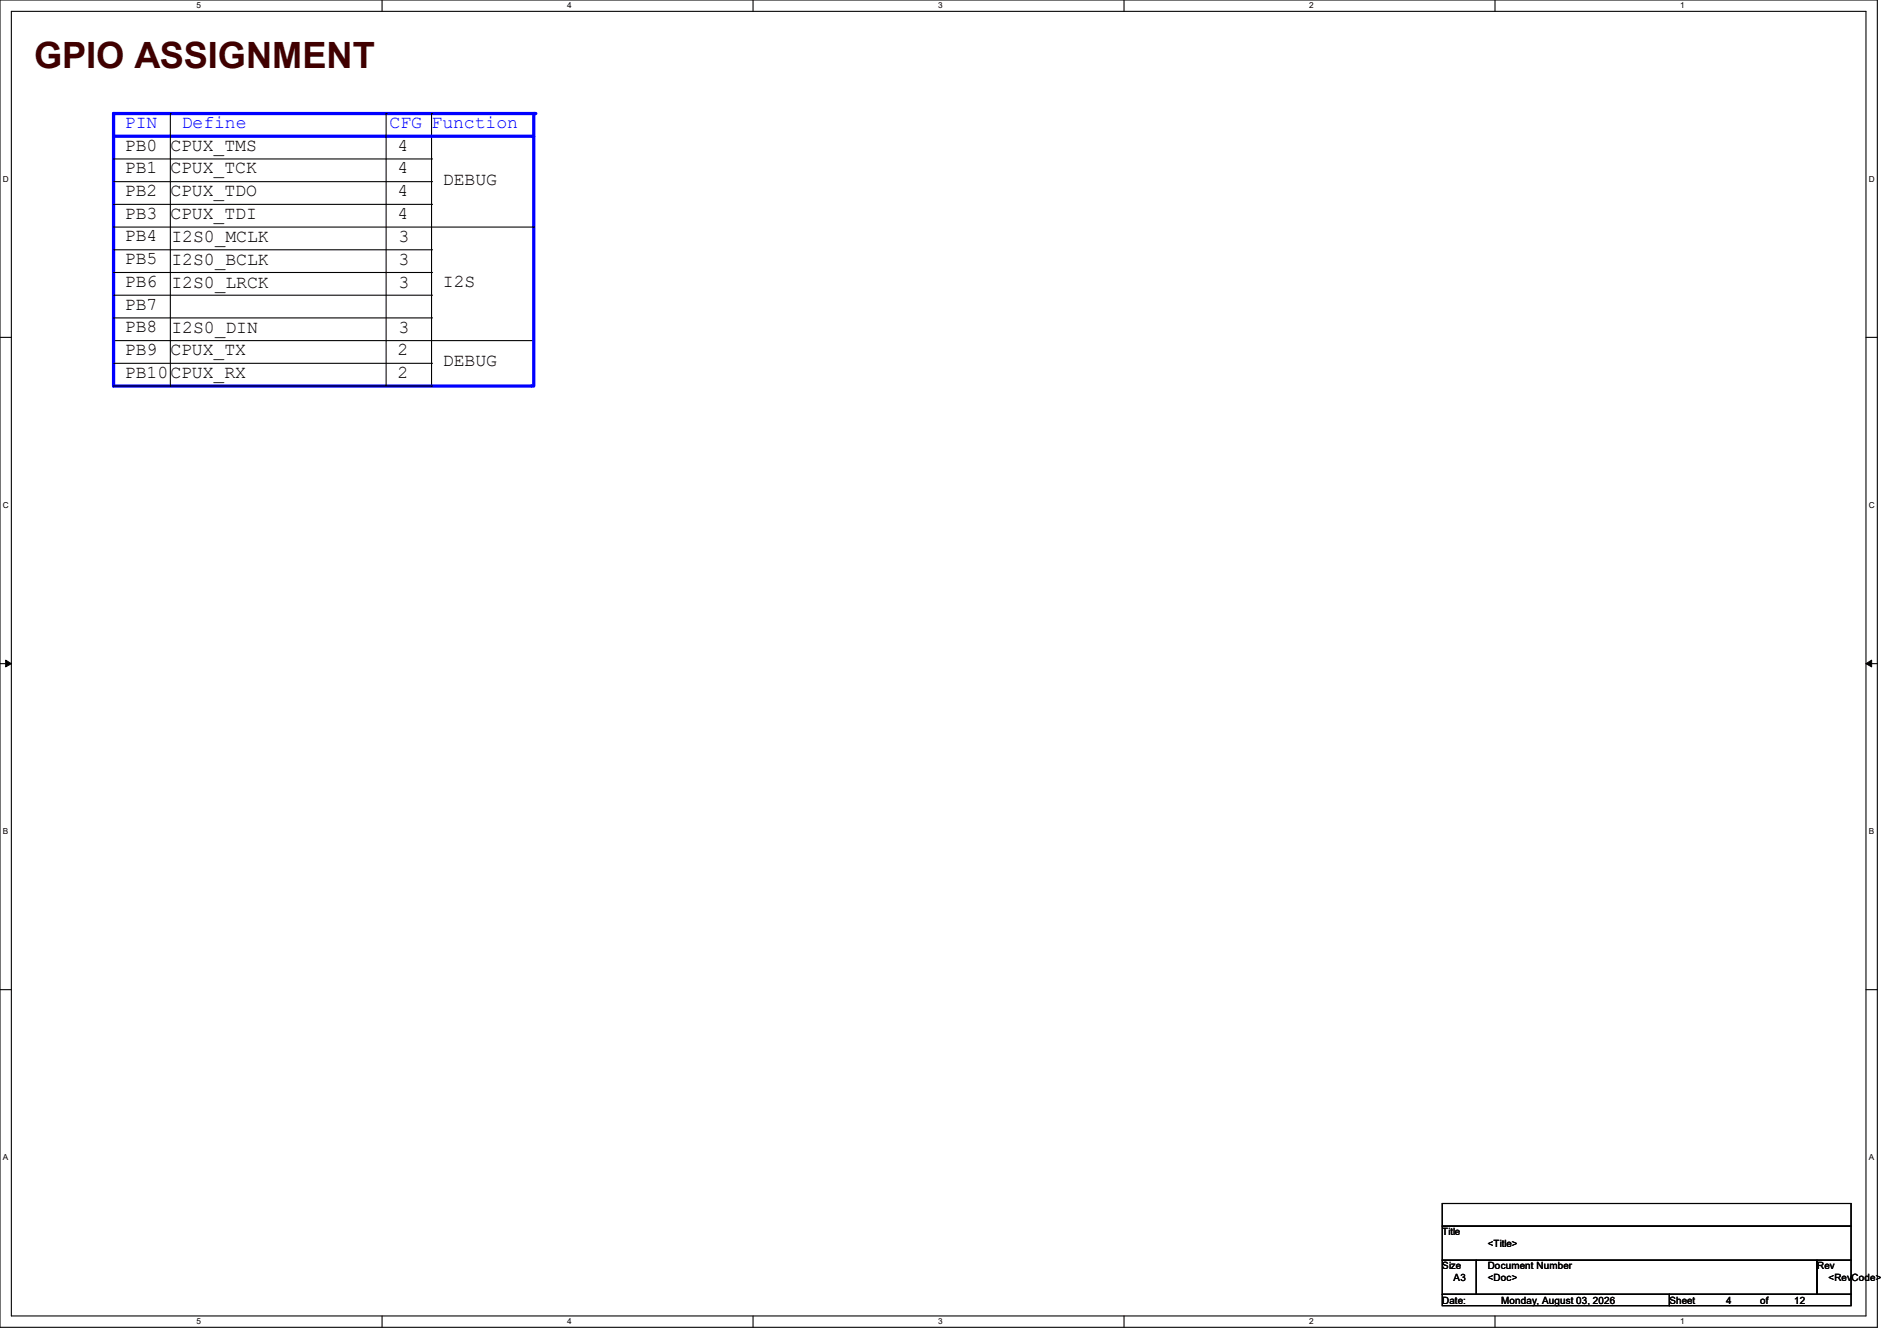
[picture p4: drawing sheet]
<svg xmlns="http://www.w3.org/2000/svg" width="297mm" height="210mm" viewBox="0 0 297 210" stroke-linecap="round" stroke-linejoin="round" font-family="sans-serif">
<g fill="none" stroke="#000" stroke-width=".17">
<path d="M0 0h293.9v207.9h-293.9zM1.8 1.8h290.3v204.3h-290.3zM59.8 0v1.8M117.9 0v1.8M176 0v1.8M234.1 0v1.8M0 52.8h1.8M17.8 53.3h65.8M83.6 53.3h.1M292.1 52.8h1.8M0 103.9h1.8M292.1 103.9h1.8"/>
<path d="M0 155h1.8M292.1 155h1.8M59.8 206.1v1.8M117.9 206.1v1.8M176 206.1v1.8M234.1 206.1v1.8"/>
</g>
<path d="M.9 103.4l.9 .5-.9 .5zM292.1 103.9l.9-.5v1z" fill="#000"/>
<path d="M.9 103.4l.9 .5-.9 .5zM292.1 103.9l.9-.5v1z" fill="none" stroke="#000" stroke-width=".16"/>
<path d="M17.8 17.8v42.7" fill="none" stroke="#00f" stroke-width=".51"/>
<circle cx="17.8" cy="17.8" r=".25" fill="#00f"/>
<path d="M17.8 17.8h65.9" fill="none" stroke="#00f" stroke-width=".51"/>
<circle cx="83.7" cy="17.8" r=".25" fill="#00f"/>
<path d="M83.6 17.8v42.7" fill="none" stroke="#00f" stroke-width=".51"/>
<circle cx="83.6" cy="17.8" r=".25" fill="#00f"/>
<g fill="none" stroke="#000" stroke-width=".17">
<path d="M67.6 17.8h.1M67.6 17.8v42.7M17.8 32h49.8M17.8 28.4h49.8M17.8 24.9h49.8M17.8 39.1h49.8M67.6 32h.1M67.6 28.4h.1M67.6 24.9h.1M67.6 39.1h.1M17.8 49.8h49.8M17.8 46.2h49.8"/>
<path d="M17.8 42.7h49.8M67.6 49.8h.1M67.6 46.2h.1M67.6 42.7h.1"/>
</g>
<path d="M17.8 60.5h65.4" fill="none" stroke="#00f" stroke-width=".51"/>
<circle cx="83.2" cy="60.5" r=".25" fill="#00f"/>
<path d="M17.8 21.3h65.6" fill="none" stroke="#00f" stroke-width=".51"/>
<circle cx="83.4" cy="21.3" r=".25" fill="#00f"/>
<g fill="none" stroke="#000" stroke-width=".17">
<path d="M26.7 17.8h.1M26.7 17.8v42.7M60.5 17.8h.1M60.5 17.8v42.7M17.8 35.6h65.8M83.6 35.6h.1M17.8 56.9h49.8M67.6 56.9h.1M17.8 60.5h49.8M67.6 60.5h.1M225.8 188.5h64v3.5h-64zM225.8 192h64v5.4h-64z"/>
<path d="M225.8 197.4h5.3v5.3h-5.3zM231.1 197.4h53.4v5.3h-53.4zM284.5 197.4h5.3v5.3h-5.3zM225.8 202.7h35.6v1.8h-35.6zM261.4 202.7h28.4v1.8h-28.4z"/>
</g>
<text font-size="5.7" fill="#400000" x="5.3" y="10.6">GPIO ASSIGNMENT</text>
<g font-size="2.8" fill="#00f">
<text x="19.6" y="20">PIN</text>
<text x="28.4" y="20">Define</text>
<text x="61" y="20">CFG</text>
<text x="67.6" y="20">Function</text>
</g>
<g font-size="2.8">
<text x="19.6" y="23.6">PB0</text>
<text x="26.7" y="23.6">CPUX_TMS</text>
<text x="62.2" y="23.6">4</text>
<text x="19.6" y="27.1">PB1</text>
<text x="26.7" y="27.1">CPUX_TCK</text>
<text x="62.2" y="27.1">4</text>
<text x="69.3" y="28.9">DEBUG</text>
<text x="19.6" y="34.2">PB3</text>
<text x="19.6" y="30.7">PB2</text>
<text x="26.7" y="30.7">CPUX_TDO</text>
<text x="26.7" y="34.2">CPUX_TDI</text>
<text x="62.2" y="34.2">4</text>
<text x="62.2" y="30.7">4</text>
<text x="19.6" y="41.4">PB5</text>
<text x="19.6" y="37.8">PB4</text>
<text x="26.8" y="41.5">I2S0_BCLK</text>
<text x="26.8" y="38">I2S0_MCLK</text>
<text x="62.4" y="41.5">3</text>
<text x="62.4" y="38">3</text>
<text x="19.6" y="44.9">PB6</text>
<text x="26.8" y="45.1">I2S0_LRCK</text>
<text x="62.4" y="45.1">3</text>
<text x="69.3" y="44.9">I2S</text>
<text x="19.6" y="52">PB8</text>
<text x="19.6" y="48.5">PB7</text>
<text x="26.8" y="52.2">I2S0_DIN</text>
<text x="62.4" y="52.2">3</text>
<text x="19.6" y="59.1">PB10</text>
<text x="19.6" y="55.6">PB9</text>
<text x="26.7" y="59.1">CPUX_RX</text>
<text x="26.7" y="55.6">CPUX_TX</text>
<text x="62.2" y="59.1">2</text>
<text x="62.2" y="55.6">2</text>
<text x="69.3" y="57.4">DEBUG</text>
</g>
<g font-size="1.6">
<text x="225.8" y="193.5">Title</text>
<text x="232.9" y="195.2">&lt;Title&gt;</text>
<text x="225.8" y="198.8">Size</text>
<text x="227.6" y="200.6">A3</text>
<text x="232.9" y="198.8">Document Number</text>
<text x="232.9" y="200.6">&lt;Doc&gt;</text>
<text x="284.5" y="198.8">Rev</text>
<text x="286.3" y="200.6">&lt;Rev</text>
<text x="289.9" y="200.6">Code&gt;</text>
<text x="225.8" y="204.1">Date:</text>
<text x="235" y="204.1">Monday, August 03, 2026</text>
<text x="261.4" y="204.1">Sheet</text>
<text x="270.3" y="204.1">4</text>
<text x="275.6" y="204.1">of</text>
<text x="280.9" y="204.1">12</text>
</g>
<g font-size="1.3">
<text x="30.8" y="1.3">5</text>
<text x="88.8" y="1.3">4</text>
<text x="146.9" y="1.3">3</text>
<text x="205" y="1.3">2</text>
<text x="263.1" y="1.3">1</text>
<text x=".5" y="28.4">D</text>
<text x="292.6" y="28.4">D</text>
<text x=".5" y="79.5">C</text>
<text x="292.6" y="79.5">C</text>
<text x=".5" y="130.6">B</text>
<text x="292.6" y="130.6">B</text>
<text x=".5" y="181.7">A</text>
<text x="292.6" y="181.7">A</text>
<text x="30.8" y="207.4">5</text>
<text x="88.8" y="207.4">4</text>
<text x="146.9" y="207.4">3</text>
<text x="205" y="207.4">2</text>
<text x="263.1" y="207.4">1</text>
</g>
</svg>
